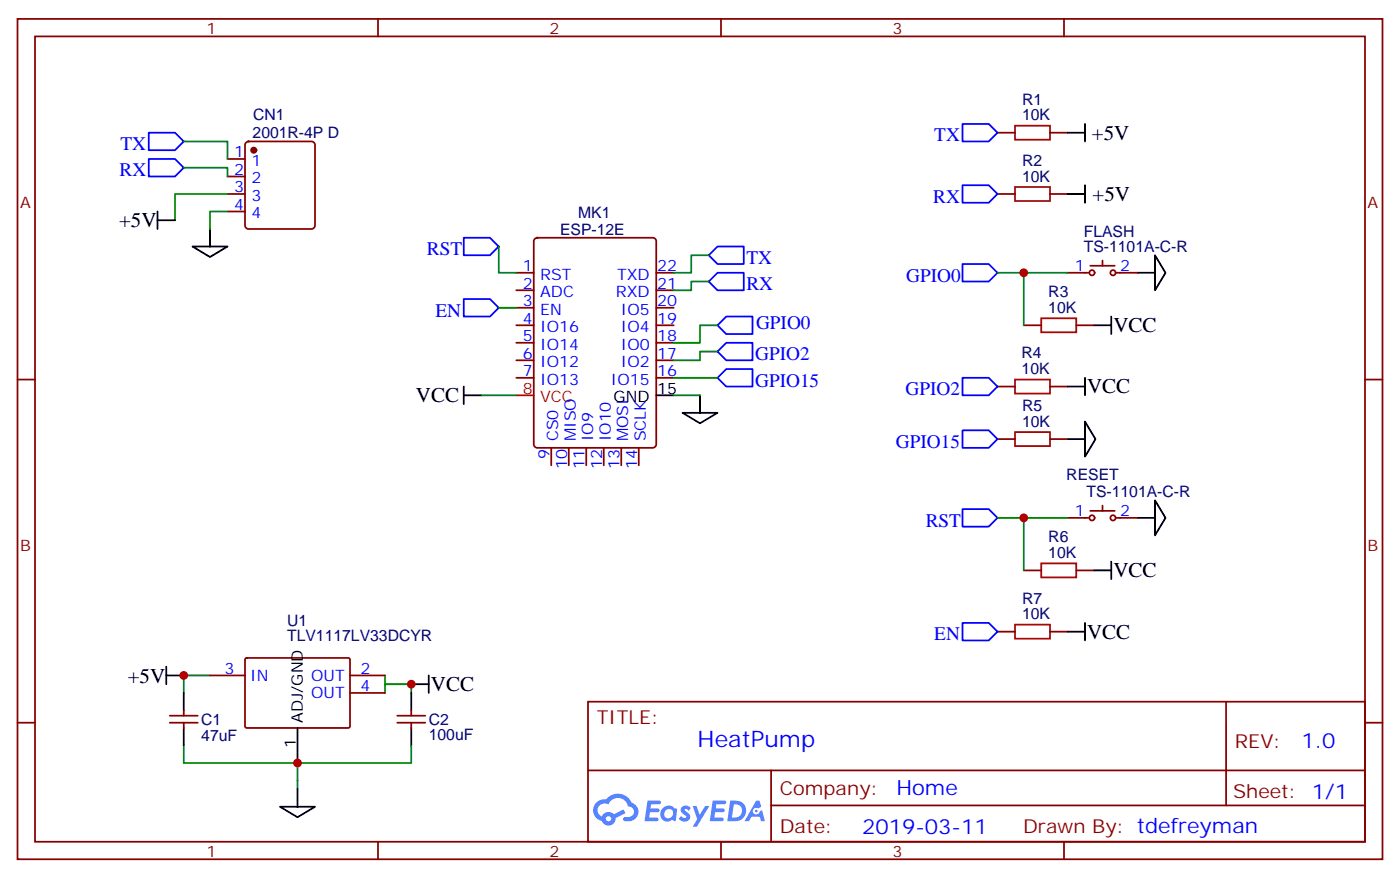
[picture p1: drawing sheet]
<svg xmlns="http://www.w3.org/2000/svg" width="282mm" height="177mm" viewBox="0 0 282 177" stroke-linecap="round" stroke-linejoin="round" font-family="sans-serif">
<g fill="none" stroke="#870000" stroke-width=".35">
<path d="M3.5 3.8h275.2v169.3h-275.2zM7.1 7.3h268.1v162.3h-268.1zM76.2 3.8v3.5M145.3 3.8v3.5M214.5 3.8v3.5M3.5 76.5h3.6M275.2 76.5h3.5M3.5 145.6h3.6M118.5 141.4h156.7v28.2h-156.7zM118.6 155.2h156.4M155.4 155.2v14.2M247.2 141.4v20.9"/>
<path d="M275.2 145.6h3.5M76.2 169.6v3.5M145.3 169.6v3.5M155.4 162.3h119.6M214.5 169.6v3.5"/>
</g>
<g fill="#5487ff">
<path d="M137.5 162.6a1.22 1.22 0 0 1 1.7 .2l-.3 .6a.47 .47 0 0 0-.4-.4 .47 .47 0 0 0-.5 .2l.1 .1a1.55 1.55 0 0 1 1 1.5 1.34 1.34 0 0 1-2.3 .2l.5-.6 .7 .5a.29 .29 0 0 0 .4-.3 .29 .29 0 0 0-.3-.3 1.04 1.04 0 0 1-.6-1.7z"/>
<path d="M130.5 161.3h2.1a.43 .43 0 0 1 .5 .1 .43 .43 0 0 1 .1 .5l-.3 .2h-1.6l-.2 .8h1.6a.37 .37 0 0 1 .3 .4 .37 .37 0 0 1-.4 .4h-1.6l-.1 1.1h1.2a.43 .43 0 0 1 .5 0 .43 .43 0 0 1 .1 .5l-.3 .2h-2.5z"/>
<path d="M143.7 161.3h2.1a.43 .43 0 0 1 .5 .1 .43 .43 0 0 1 .1 .5l-.4 .2h-1.6l-.1 .8h1.5a.37 .37 0 0 1 .3 .4 .37 .37 0 0 1-.4 .4l-1.5-.1-.2 1.2 1.3-.1a.43 .43 0 0 1 .5 .1 .43 .43 0 0 1 .1 .5l-.4 .2h-2.4z"/>
<path d="M152.4 161.3h.7l.3 1.3-.6 .3a.69 .69 0 0 0-1 .3 .69 .69 0 0 0 .5 .9 .69 .69 0 0 0 .8-.6l.5-.2 .6 2.2h-.8l-.2-.9h-1.7l-.5 .9h-.9z"/>
<path d="M139.6 162.4h.8l.6 1.8 1.1-1.8h.9l-2.5 4.2h-.9l.9-1.5z"/>
<path d="M147.2 161.3l-.6 4.2h1.4a2.11 2.11 0 0 0 2.4-2.1 2.11 2.11 0 0 0-2.5-2.1zM147.9 162.1a1.39 1.39 0 0 1 1.7 1.4 1.39 1.39 0 0 1-1.8 1.3h-.3z"/>
<path d="M133.5 162.9a1.47 1.47 0 0 0-.1 2.1 1.47 1.47 0 0 0 2.1 .1l.7 .4 .3-2.3-.2-.3h-.4a1.49 1.49 0 0 0-2.4 0zM134.2 163.3a.91 .91 0 0 1 1.5 .4 .91 .91 0 0 1-1 1.2 .87 .87 0 0 1-.8-.6 .87 .87 0 0 1 .3-1z"/>
<path d="M120.2 161.7a2.18 2.18 0 0 0 1.1 3.7 1.44 1.44 0 0 0 1.6 .9 1.44 1.44 0 0 0 1.2-1.4l2-1.1-.4-.7-2 1a1.47 1.47 0 0 0-2.4 .4 1.39 1.39 0 0 1-.6-1.9 1.39 1.39 0 0 1 2-.5 2.08 2.08 0 0 1 2.1-1.3 2.08 2.08 0 0 1 1.8 1.7 1.07 1.07 0 0 1 1.2 1 1.07 1.07 0 0 1-1 1.1h-.7a.43 .43 0 0 0-.5 .4 .43 .43 0 0 0 .4 .5 2 2 0 0 0 2.4-1 2 2 0 0 0-.6-2.6l-.5-.2a2.98 2.98 0 0 0-5.1-.6l-1 .1zM122.1 165a.55 .55 0 0 1 1.1 0 .55 .55 0 0 1-1.1 0z"/>
<circle cx="152.5" cy="163.4" r=".26"/>
</g>
<g fill="none" stroke="#870000" stroke-width=".35">
<path d="M45.9 32h3.5M45.9 35.6h3.5M45.9 39.1h3.5M49.6 28.7l.5-.2h12.7a.71 .71 0 0 1 .7 .7v16.2a.76 .76 0 0 1-.7 .7h-12.7a.76 .76 0 0 1-.7-.7v-16.2zM201.1 39.1h3.5M201.1 26.7h3.5M211.7 39.1h3.5M211.7 26.7h3.5M45.9 42.6h3.5M104.1 55h3.5M104.1 58.5h3.5M107.8 48.1l.5-.2h23.3a.71 .71 0 0 1 .7 .7v40.9a.76 .76 0 0 1-.7 .7h-23.3a.76 .76 0 0 1-.7-.7v-40.9z"/>
<path d="M132.3 55h3.5M132.3 58.5h3.5M215.2 55h4.2M219.8 53.6h4.9M222.2 52.5v1.1M225.1 55h4.2M104.1 62h3.5M104.1 65.5h3.5M104.1 69.1h3.5M104.1 72.6h3.5M104.1 76.1h3.5M132.3 62h3.5"/>
<path d="M132.3 65.5h3.5M132.3 69.1h3.5M132.3 72.6h3.5M132.3 76.1h3.5M201.1 77.9h3.5M206.4 65.5h3.5M211.7 77.9h3.5M217 65.5h3.5M111.1 90.2v3.6M114.7 90.2v3.6M118.2 90.2v3.6M121.7 90.2v3.6"/>
<path d="M125.2 90.2v3.6M128.8 90.2v3.6M201.1 88.5h3.5M211.7 88.5h3.5M206.4 114.9h3.5M215.2 104.4h4.2M217 114.9h3.5M219.8 102.9h4.9M222.2 101.9v1M225.1 104.4h4.2M42.3 136.1h7.1M49.4 132.7l.3-.1h20.7l.2 .3-.1 13.6-.3 .2-20.6-.1-.2-.3z"/>
<path d="M70.6 136.1h7M70.6 139.6h7M201.1 127.3h3.5M211.7 127.3h3.5M34.2 144.2h5.7M34.2 145.6h5.7M37 143.2v1M37 145.6v1.1M80.1 144.2h5.6M80.1 145.6h5.6M82.9 143.2v1M82.9 145.6v1.1"/>
<circle cx="220.1" cy="55" r=".53"/>
<circle cx="224.4" cy="55" r=".53"/>
<circle cx="220.1" cy="104.4" r=".53"/>
<circle cx="224.4" cy="104.4" r=".53"/>
</g>
<path d="M104.1 79.7h3.5" fill="none" stroke="#f00" stroke-width=".35"/>
<g fill="none" stroke="#000" stroke-width=".35">
<path d="M215.2 39.1h3.5M215.2 26.7h3.5M218.7 25v3.5M218.7 37.3v3.6M31.7 44.4h3.6M31.7 42.6v3.5M38.8 49.7h7.1l-3.6 2.1zM42.3 46.1v3.6M229.3 55h3.5M232.8 51.4l2.1 3.6-2.1 3.5zM93.5 79.7h3.5M93.5 77.9v3.5"/>
<path d="M132.3 79.7h3.5M141.1 79.7v3.5M215.2 77.9h3.5M218.7 76.1v3.6M220.5 65.5h3.5M224 63.8v3.5M137.6 83.2h7l-3.5 2.1zM215.2 88.5h3.5M218.7 84.9l2.1 3.6-2.1 3.5zM220.5 114.9h3.5M224 113.2v3.5M229.3 104.4h3.5"/>
<path d="M232.8 100.8l2.1 3.6-2.1 3.5zM33.5 136.1h3.5M33.5 134.3v3.6M37 139.6v3.6M82.9 139.6v3.6M82.9 137.9h3.5M86.4 136.1v3.5M215.2 127.3h3.5M218.7 125.5v3.5M37 146.7v3.5M60 146.7v7M60 159v3.6"/>
<path d="M82.9 146.7v3.5M56.4 162.6h7.1l-3.5 2.1z"/>
</g>
<g fill="none" stroke="#00f" stroke-width=".35">
<path d="M30 26.7h5.3l1.7 1.8-1.7 1.8h-5.3zM30 32h5.3l1.7 1.8-1.7 1.8h-5.3zM194 25h5.3l1.8 1.7-1.8 1.8h-5.3zM194 37.3h5.3l1.8 1.8-1.8 1.8h-5.3zM93.5 47.9h5.3l1.7 1.8-1.7 1.7h-5.3zM144.6 49.7h5.3v3.5h-5.3l-1.7-1.8zM144.6 55h5.3v3.5h-5.3l-1.7-1.8zM194 53.2h5.3l1.8 1.8-1.8 1.7h-5.3zM93.5 60.3h5.3l1.7 1.7-1.7 1.8h-5.3zM146.4 63.8h5.3v3.5h-5.3l-1.8-1.8zM146.4 69.1h5.3v3.5h-5.3l-1.8-1.8zM146.4 74.4h5.3v3.5h-5.3l-1.8-1.8z"/>
<path d="M194 76.1h5.3l1.8 1.8-1.8 1.8h-5.3zM194 86.7h5.3l1.8 1.8-1.8 1.7h-5.3zM194 102.6h5.3l1.8 1.8-1.8 1.7h-5.3zM194 125.5h5.3l1.8 1.8-1.8 1.7h-5.3z"/>
</g>
<g fill="none" stroke="#008700" stroke-width=".35">
<path d="M37 28.5h8.9v3.5M37 33.8h8.9v1.8M45.9 39.1h-10.6v5.3M45.9 42.6h-3.6v3.5M100.5 49.7v5.3h3.6M142.9 51.4h-3.6v3.6h-3.5M142.9 56.7h-3.6v1.8h-3.5M201.1 55h14.1M206.4 55v10.5M97 79.7h7.1M100.5 62h3.6M135.8 79.7h5.3"/>
<path d="M135.8 76.1h8.8M144.6 65.5h-3.5v3.6h-5.3M144.6 70.8h-3.5v1.8h-5.3M201.1 104.4h14.1M206.4 104.4v10.5M42.3 136.1h-5.3v3.5M77.6 136.1v1.8h5.3M82.9 137.9h-5.3v1.7M82.9 137.9v1.7M37 150.2v3.5h45.9v-3.5M60 153.7v5.3"/>
</g>
<circle cx="51.2" cy="30.3" r=".53" fill="#870000" stroke="#870000" stroke-width=".35"/>
<path d="M204.6 25.3h7.1v2.9h-7.1zM204.6 37.7h7.1v2.8h-7.1zM204.6 76.5h7.1v2.8h-7.1zM209.9 64.1h7.1v2.9h-7.1zM204.6 87.1h7.1v2.8h-7.1zM209.9 113.5h7.1v2.8h-7.1zM204.6 125.9h7.1v2.8h-7.1z" fill="none" stroke="#a10000" stroke-width=".35"/>
<g fill="#c00">
<circle cx="60" cy="153.7" r=".88"/>
<circle cx="37" cy="136.1" r=".88"/>
<circle cx="82.9" cy="137.9" r=".88"/>
<circle cx="206.4" cy="55" r=".88"/>
<circle cx="206.4" cy="104.4" r=".88"/>
</g>
<text font-size="4.6" fill="#00f" x="140.6" y="150.4">HeatPump</text>
<g font-size="4.2">
<text x="220.1" y="28.1">+5V</text>
<text x="220.2" y="40.5">+5V</text>
<text x="24" y="45.8">+5V</text>
<text x="224.4" y="66.9">VCC</text>
<text x="83.8" y="81.1">VCC</text>
<text x="219.2" y="79.3">VCC</text>
<text x="224.4" y="116.3">VCC</text>
<text x="219.2" y="128.7">VCC</text>
<text x="25.8" y="137.5">+5V</text>
<text x="86.9" y="139.3">VCC</text>
</g>
<g font-size="4.2" fill="#00f">
<text x="262.3" y="150.7">1.0</text>
<text x="180.7" y="160.2">Home</text>
<text x="173.8" y="168">2019-03-11</text>
</g>
<g font-size="3.9" fill="#00f">
<text x="188.3" y="28.5">TX</text>
<text x="24.1" y="35.6">RX</text>
<text x="24.3" y="30.3">TX</text>
<text x="188.1" y="40.9">RX</text>
<text x="86.1" y="51.4">RST</text>
<text x="150.5" y="53.2">TX</text>
<text x="150.5" y="58.5">RX</text>
<text x="182.7" y="56.7">GPIO0</text>
<text x="87.8" y="63.8">EN</text>
<text x="152.4" y="66.3">GPIO0</text>
<text x="152.2" y="72.6">GPIO2</text>
<text x="152.2" y="77.9">GPIO15</text>
<text x="182.6" y="79.7">GPIO2</text>
<text x="180.6" y="90.2">GPIO15</text>
<text x="186.6" y="106.1">RST</text>
<text x="188.3" y="129">EN</text>
</g>
<g font-size="3.9" fill="#800">
<text x="120.3" y="146">TITLE:</text>
<text x="248.9" y="150.7">REV:</text>
<text x="157.2" y="160.2">Company:</text>
<text x="248.6" y="160.8">Sheet: 1/1</text>
<text x="157.2" y="167.9">Date:</text>
<text x="206.2" y="167.9">Drawn By: tdefreyman</text>
</g>
<g font-size="3.2" fill="#800">
<text x="41.6" y="6.8">1</text>
<text x="110.8" y="6.8">2</text>
<text x="179.9" y="6.8">3</text>
<text x="4.1" y="41.9">A</text>
<text x="275.7" y="41.9">A</text>
<text x="4.1" y="111.1">B</text>
<text x="275.7" y="111.1">B</text>
<text x="41.6" y="172.6">1</text>
<text x="110.8" y="172.6">2</text>
<text x="179.9" y="172.6">3</text>
</g>
<g font-size="3.2" fill="#000080">
<text x="206" y="21.1">R1</text>
<text x="50.9" y="27.9">2001R-4P D</text>
<text x="51" y="24.3">CN1</text>
<text x="206" y="24.3">10K</text>
<text x="206" y="33.4">R2</text>
<text x="206" y="36.6">10K</text>
<text x="112.9" y="47.4">ESP-12E</text>
<text x="116.5" y="43.9">MK1</text>
<text x="218.5" y="47.8">FLASH</text>
<text x="218.5" y="50.8">TS-1101A-C-R</text>
<text x="211.3" y="59.8">R3</text>
<text x="211.3" y="63.1">10K</text>
<text x="205.9" y="75.4">10K</text>
<text x="205.9" y="72.2">R4</text>
<text x="206" y="82.8">R5</text>
<text x="206" y="86">10K</text>
<text x="215" y="96.7">RESET</text>
<text x="219" y="100.2">TS-1101A-C-R</text>
<text x="211.3" y="112.5">10K</text>
<text x="211.3" y="109.2">R6</text>
<text x="206" y="124.8">10K</text>
<text x="206" y="121.7">R7</text>
<text x="57.9" y="129.2">TLV1117LV33DCYR</text>
<text x="57.9" y="126.2">U1</text>
<text x="40.6" y="149.2">47uF</text>
<text x="40.6" y="146.1">C1</text>
<text x="86.4" y="149.2">100uF</text>
<text x="86.4" y="146.1">C2</text>
</g>
<g font-size="3.2" fill="#00f">
<text x="47.2" y="31.7">1</text>
<text x="47.2" y="35.2">2</text>
<text x="50.7" y="33.4">1</text>
<text x="47.2" y="38.7">3</text>
<text x="50.7" y="37">2</text>
<text x="50.7" y="40.5">3</text>
<text x="47.2" y="42.3">4</text>
<text x="50.7" y="44">4</text>
<text x="105.4" y="54.6">1</text>
<text x="105.4" y="58.1">2</text>
<text x="108.9" y="56.4">RST</text>
<text x="108.9" y="59.9">ADC</text>
<text x="124.2" y="59.9">RXD</text>
<text x="124.4" y="56.4">TXD</text>
<text x="132.5" y="58.1">21</text>
<text x="132.5" y="54.6">22</text>
<text x="216.7" y="54.6">1</text>
<text x="225.8" y="54.6">2</text>
<text x="105.4" y="61.7">3</text>
<text x="105.4" y="65.2">4</text>
<text x="108.9" y="63.4">EN</text>
<text x="125.1" y="63.4">IO5</text>
<text x="132.5" y="65.2">19</text>
<text x="132.5" y="61.7">20</text>
<text x="105.4" y="68.7">5</text>
<text x="108.9" y="67">IO16</text>
<text x="108.9" y="70.5">IO14</text>
<text x="125.1" y="70.5">IO0</text>
<text x="125.1" y="67">IO4</text>
<text x="132.5" y="68.7">18</text>
<text x="105.4" y="72.2">6</text>
<text x="105.4" y="75.8">7</text>
<text x="108.9" y="74">IO12</text>
<text x="108.9" y="77.5">IO13</text>
<text x="123.1" y="77.5">IO15</text>
<text x="125.1" y="74">IO2</text>
<text x="132.5" y="75.8">16</text>
<text x="132.5" y="72.2">17</text>
<text x="112.5" y="88.9" transform="rotate(-90 112.5 88.9)">CS0</text>
<text x="116.1" y="88.9" transform="rotate(-90 116.1 88.9)">MISO</text>
<text x="119.6" y="88.9" transform="rotate(-90 119.6 88.9)">IO9</text>
<text x="123.1" y="88.9" transform="rotate(-90 123.1 88.9)">IO10</text>
<text x="126.6" y="88.9" transform="rotate(-90 126.6 88.9)">MOSI</text>
<text x="130.2" y="88.9" transform="rotate(-90 130.2 88.9)">SCLK</text>
<text x="110.8" y="92.4" transform="rotate(-90 110.8 92.4)">9</text>
<text x="114.3" y="94.4" transform="rotate(-90 114.3 94.4)">10</text>
<text x="117.8" y="94.4" transform="rotate(-90 117.8 94.4)">11</text>
<text x="121.4" y="94.4" transform="rotate(-90 121.4 94.4)">12</text>
<text x="124.9" y="94.4" transform="rotate(-90 124.9 94.4)">13</text>
<text x="128.4" y="94.4" transform="rotate(-90 128.4 94.4)">14</text>
<text x="216.7" y="104">1</text>
<text x="225.8" y="104">2</text>
<text x="45.3" y="135.7">3</text>
<text x="50.4" y="137.2">IN</text>
<text x="62.7" y="137.2">OUT</text>
<text x="72.7" y="135.7">2</text>
<text x="62.7" y="140.7">OUT</text>
<text x="72.7" y="139.3">4</text>
</g>
<g font-size="3.2" fill="#f00">
<text x="105.4" y="79.3">8</text>
<text x="108.9" y="81.1">VCC</text>
</g>
<g font-size="3.2">
<text x="123.7" y="81.1">GND</text>
<text x="132.5" y="79.3">15</text>
<text x="61" y="145.6" transform="rotate(-90 61 145.6)">ADJ/GND</text>
<text x="59.6" y="150.8" transform="rotate(-90 59.6 150.8)">1</text>
</g>
</svg>
